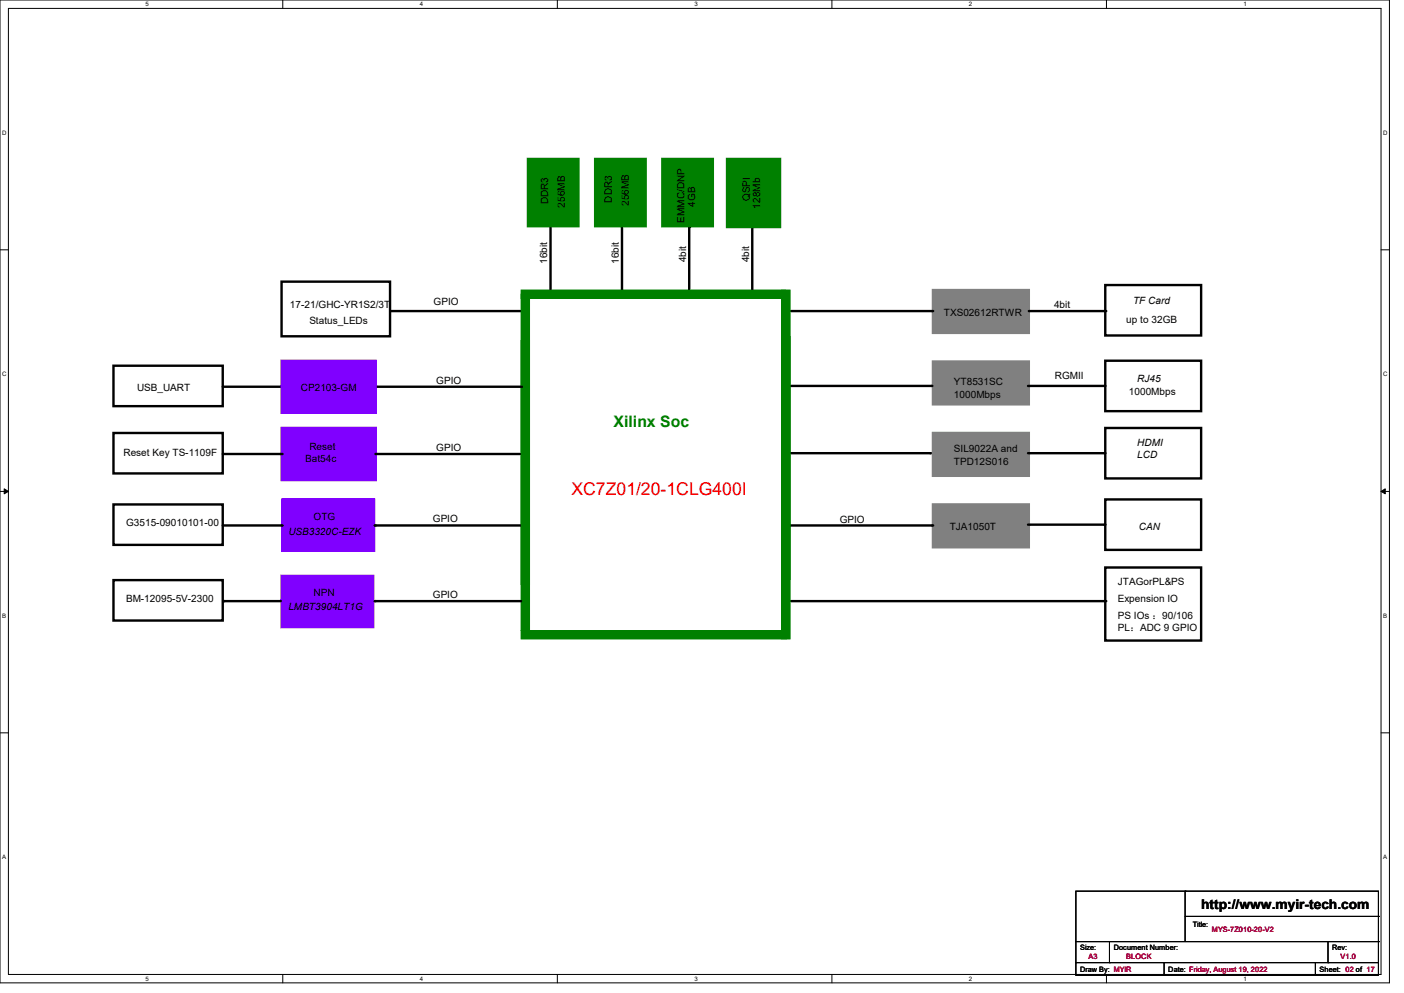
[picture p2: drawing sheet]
<svg xmlns="http://www.w3.org/2000/svg" width="297mm" height="210mm" viewBox="0 0 297 210" stroke-linecap="round" stroke-linejoin="round" font-family="sans-serif">
<g fill="none" stroke="#000" stroke-width=".21">
<path d="M0 0h293.9v207.9h-293.9zM1.8 1.8h290.3v204.3h-290.3zM59.8 0v1.8M117.9 0v1.8M176 0v1.8M234.1 0v1.8M0 52.8h1.8M292.1 52.8h1.8M0 103.9h1.8M.9 103.4l.9 .5-.9 .5zM292.1 103.9l.9-.5v1zM292.1 103.9h1.8"/>
<path d="M0 155h1.8M292.1 155h1.8M59.8 206.1v1.8M117.9 206.1v1.8M176 206.1v1.8M234.1 206.1v1.8"/>
</g>
<path d="M.9 103.4l.9 .5-.9 .5zM292.1 103.9l.9-.5v1z" fill="#000"/>
<path d="M110.2 72h1.8v61.3h-1.8z" fill-rule="evenodd" fill="#008000"/>
<path d="M110.2 72h1.8v61.3h-1.8z" fill="none" stroke="#008000" stroke-width=".21"/>
<path d="M233.8 60.3h20.3v10.7h-20.3z" fill="none" stroke="#000" stroke-width=".51"/>
<path d="M59.7 105.6h19.4v10.9h-19.4z" fill-rule="evenodd" fill="#8000ff"/>
<path d="M59.7 105.6h19.4v10.9h-19.4z" fill="none" stroke="#8000ff" stroke-width=".51"/>
<path d="M110.2 133.3h56v1.8h-56z" fill-rule="evenodd" fill="#008000"/>
<path d="M110.2 133.3h56v1.8h-56z" fill="none" stroke="#008000" stroke-width=".21"/>
<path d="M79.3 111.1h30.9" fill="none" stroke="#000" stroke-width=".51"/>
<circle cx="79.3" cy="111.1" r=".25" fill="#000"/>
<path d="M197.4 61.3h20.2v9.1h-20.2z" fill-rule="evenodd" fill="#808080"/>
<path d="M197.4 61.3h20.2v9.1h-20.2z" fill="none" stroke="#808080" stroke-width=".51"/>
<path d="M59.6 90.5h19.9v11h-19.9z" fill-rule="evenodd" fill="#8000ff"/>
<path d="M59.6 90.5h19.9v11h-19.9z" fill="none" stroke="#8000ff" stroke-width=".51"/>
<path d="M116.5 47.1v14.2M131.6 47.1v14.2M145.8 48v14.2M166.2 65.8h31M217.6 65.8h16.2M79.5 96h30.9" fill="none" stroke="#000" stroke-width=".51"/>
<g fill="#000">
<circle cx="116.5" cy="47.1" r=".25"/>
<circle cx="131.6" cy="47.1" r=".25"/>
<circle cx="145.8" cy="48" r=".25"/>
<circle cx="197.2" cy="65.8" r=".25"/>
<circle cx="233.8" cy="65.8" r=".25"/>
<circle cx="79.5" cy="96" r=".25"/>
</g>
<path d="M197.4 76.5h20.2v9h-20.2z" fill-rule="evenodd" fill="#808080"/>
<path d="M197.4 76.5h20.2v9h-20.2z" fill="none" stroke="#808080" stroke-width=".51"/>
<path d="M166.1 81.6h30.9M217.5 81.6h16.1M166.2 127.1h67.6M233.8 120h20.3v15.5h-20.3z" fill="none" stroke="#000" stroke-width=".51"/>
<g fill="#000">
<circle cx="197" cy="81.6" r=".25"/>
<circle cx="233.6" cy="81.6" r=".25"/>
<circle cx="233.8" cy="127.1" r=".25"/>
</g>
<path d="M140.1 33.6h10.7v14.2h-10.7z" fill-rule="evenodd" fill="#008000"/>
<path d="M140.1 33.6h10.7v14.2h-10.7z" fill="none" stroke="#008000" stroke-width=".51"/>
<path d="M125.9 33.6h10.7v14.2h-10.7z" fill-rule="evenodd" fill="#008000"/>
<path d="M125.9 33.6h10.7v14.2h-10.7z" fill="none" stroke="#008000" stroke-width=".51"/>
<path d="M111.7 33.6h10.6v14.2h-10.6z" fill-rule="evenodd" fill="#008000"/>
<path d="M111.7 33.6h10.6v14.2h-10.6z" fill="none" stroke="#008000" stroke-width=".51"/>
<path d="M159.1 48v14.2" fill="none" stroke="#000" stroke-width=".51"/>
<circle cx="159.1" cy="48" r=".25" fill="#000"/>
<path d="M153.8 33.6h11.2v14.4h-11.2z" fill-rule="evenodd" fill="#008000"/>
<path d="M153.8 33.6h11.2v14.4h-11.2z" fill="none" stroke="#008000" stroke-width=".51"/>
<path d="M165.9 95.8h30.9" fill="none" stroke="#000" stroke-width=".51"/>
<circle cx="196.8" cy="95.8" r=".25" fill="#000"/>
<path d="M197.4 91.6h20.2v9h-20.2z" fill-rule="evenodd" fill="#808080"/>
<path d="M197.4 91.6h20.2v9h-20.2z" fill="none" stroke="#808080" stroke-width=".51"/>
<path d="M59.6 59.6h22.9v11.5h-22.9zM82.7 65.8h27.5M217.5 95.8h16.1" fill="none" stroke="#000" stroke-width=".51"/>
<g fill="#000">
<circle cx="110.2" cy="65.8" r=".25"/>
<circle cx="233.6" cy="95.8" r=".25"/>
</g>
<path d="M110.2 62.2h1.8v61.4h-1.8z" fill-rule="evenodd" fill="#008000"/>
<path d="M110.2 62.2h1.8v61.4h-1.8z" fill="none" stroke="#008000" stroke-width=".21"/>
<path d="M197.4 106.7h20.2v9h-20.2z" fill-rule="evenodd" fill="#808080"/>
<path d="M197.4 106.7h20.2v9h-20.2z" fill="none" stroke="#808080" stroke-width=".51"/>
<path d="M59.6 121.8h19.4v10.8h-19.4z" fill-rule="evenodd" fill="#8000ff"/>
<path d="M59.6 121.8h19.4v10.8h-19.4z" fill="none" stroke="#8000ff" stroke-width=".51"/>
<path d="M24 91.6h23.1v8.5h-23.1zM47.1 81.8h12.5M47.1 96h12.5M79.5 81.8h30.9M47.3 127.1h12.1M79.3 127.1h30.9" fill="none" stroke="#000" stroke-width=".51"/>
<g fill="#000">
<circle cx="59.6" cy="81.8" r=".25"/>
<circle cx="59.6" cy="96" r=".25"/>
<circle cx="79.5" cy="81.8" r=".25"/>
<circle cx="47.3" cy="127.1" r=".25"/>
<circle cx="79.3" cy="127.1" r=".25"/>
</g>
<path d="M59.6 76.3h19.9v11h-19.9z" fill-rule="evenodd" fill="#8000ff"/>
<path d="M59.6 76.3h19.9v11h-19.9z" fill="none" stroke="#8000ff" stroke-width=".51"/>
<path d="M24 77.3h23.1v8.6h-23.1zM233.8 76.3h20.3v10.7h-20.3zM233.8 90.5h20.3v10.7h-20.3zM24 106.7h23.1v8.5h-23.1zM47.1 111.1h12.5M166.2 111.1h31M217.5 111h16.1M233.8 105.6h20.3v10.7h-20.3zM24 122.7h23.1v8.5h-23.1z" fill="none" stroke="#000" stroke-width=".51"/>
<g fill="#000">
<circle cx="59.6" cy="111.1" r=".25"/>
<circle cx="197.2" cy="111.1" r=".25"/>
<circle cx="233.6" cy="111" r=".25"/>
</g>
<path d="M165.4 71.1h1.7v64h-1.7z" fill-rule="evenodd" fill="#008000"/>
<path d="M165.4 71.1h1.7v64h-1.7z" fill="none" stroke="#008000" stroke-width=".21"/>
<path d="M165.4 61.3h1.7v61.4h-1.7z" fill-rule="evenodd" fill="#008000"/>
<path d="M165.4 61.3h1.7v61.4h-1.7z" fill="none" stroke="#008000" stroke-width=".21"/>
<path d="M110.2 61.3h56v1.8h-56z" fill-rule="evenodd" fill="#008000"/>
<path d="M110.2 61.3h56v1.8h-56z" fill="none" stroke="#008000" stroke-width=".21"/>
<g fill="none" stroke="#000" stroke-width=".21">
<path d="M227.6 188.5h64v17.7h-64zM227.6 199.1h64M234.7 199.1v4.5M250.7 188.5h.1M250.7 188.5v10.6M250.7 193.8h40.9M280.9 199.1v4.5M291.6 199.1h.1M291.6 193.8h.1M227.6 203.6h.1M227.6 203.6h64M234.7 203.6h.1"/>
<path d="M246.3 206.2h.1M246.3 203.6v2.6M278.3 206.2h.1M278.3 203.6v2.6M280.9 203.6h.1"/>
</g>
<text font-size="3.7" fill="#f00" x="120.9" y="104.7">XC7Z01/20-1CLG400I</text>
<text font-size="3.3" fill="#008000" x="129.8" y="90.3">Xilinx Soc</text>
<text font-size="2.8" x="254.1" y="192.2">http://www.myir-tech.com</text>
<g font-size="2.1">
<text x="116" y="43.2" transform="rotate(-90 116 43.2)">DDR3</text>
<text x="119.5" y="43.9" transform="rotate(-90 119.5 43.9)">256MB</text>
<text x="129.5" y="42.8" transform="rotate(-90 129.5 42.8)">DDR3</text>
<text x="133" y="43.6" transform="rotate(-90 133 43.6)">256MB</text>
<text x="144.8" y="47.1" transform="rotate(-90 144.8 47.1)">EMMC/DNP</text>
<text x="147.1" y="43.7" transform="rotate(-90 147.1 43.7)">4GB</text>
<text x="158.6" y="42.5" transform="rotate(-90 158.6 42.5)">QSPI</text>
<text x="160.8" y="44.1" transform="rotate(-90 160.8 44.1)">128Mb</text>
<text x="115.8" y="55.8" transform="rotate(-90 115.8 55.8)">16bit</text>
<text x="130.9" y="55.8" transform="rotate(-90 130.9 55.8)">16bit</text>
<text x="145.1" y="55.5" transform="rotate(-90 145.1 55.5)">4bit</text>
<text x="158.5" y="55.5" transform="rotate(-90 158.5 55.5)">4bit</text>
<text x="61.3" y="65.2">17-21/GHC-YR1S2/3T</text>
<text x="91.7" y="64.5">GPIO</text>
<text x="223" y="65.1">4bit</text>
<text x="239.7" y="64.3">TF Card</text>
<text x="65.4" y="68.5">Status_LEDs</text>
<text x="199.7" y="66.8">TXS02612RTWR</text>
<text x="238.3" y="68.3">up to 32GB</text>
<text x="29" y="82.7">USB_UART</text>
<text x="63.7" y="82.7">CP2103-GM</text>
<text x="92.3" y="81.2">GPIO</text>
<text x="201.8" y="81.4">YT8531SC</text>
<text x="223.1" y="80.2">RGMII</text>
<text x="238.8" y="83.6">1000Mbps</text>
<text x="240.6" y="80.7">RJ45</text>
<text x="201.8" y="84.1">1000Mbps</text>
<text x="65.4" y="95.1">Reset</text>
<text x="92.3" y="95.5">GPIO</text>
<text x="201.8" y="95.6">SIL9022A and</text>
<text x="240.6" y="94.2">HDMI</text>
<text x="26.1" y="96.5">Reset Key TS-1109F</text>
<text x="64.6" y="97.8">Bat54c</text>
<text x="201.8" y="98.3">TPD12S016</text>
<text x="240.6" y="96.9">LCD</text>
<text x="26.7" y="111.3">G3515-09010101-00</text>
<text x="61" y="113.1">USB3320C-EZK</text>
<text x="66.3" y="110.1">OTG</text>
<text x="91.6" y="110.4">GPIO</text>
<text x="177.6" y="110.6">GPIO</text>
<text x="200.9" y="112.2">TJA1050T</text>
<text x="240.9" y="112.2">CAN</text>
<text x="236.5" y="123.7">JTAGorPL&amp;PS</text>
<text x="26.7" y="127.3">BM-12095-5V-2300</text>
<text x="61" y="129.1">LMBT3904LT1G</text>
<text x="66.3" y="126.1">NPN</text>
<text x="91.6" y="126.4">GPIO</text>
<text x="236.5" y="127.3">Expension IO</text>
<text x="236.5" y="130.9">PS IOs ：90/106</text>
<text x="236.5" y="133.5">PL：ADC 9 GPIO</text>
</g>
<g font-size="1.6">
<text x="252.3" y="196.1">Title:</text>
<text x="228.5" y="200.9">Size:</text>
<text x="235.6" y="200.9">Document Number:</text>
<text x="281.8" y="200.9">Rev:</text>
<text x="228.5" y="205.6">Draw By: MYIR</text>
<text x="247.1" y="205.6">Date: Friday, August 19, 2022</text>
<text x="279.1" y="205.6">Sheet: 02 of 17</text>
</g>
<g font-size="1.6" fill="#800000">
<text x="256.4" y="197.2">MYS-7Z010-20-V2</text>
<text x="230.3" y="202.9">A3</text>
<text x="238.3" y="202.9">BLOCK</text>
<text x="283.6" y="202.9">V1.0</text>
</g>
<g font-size="1.3">
<text x="30.8" y="1.3">5</text>
<text x="88.8" y="1.3">4</text>
<text x="146.9" y="1.3">3</text>
<text x="205" y="1.3">2</text>
<text x="263.1" y="1.3">1</text>
<text x=".5" y="28.4">D</text>
<text x="292.6" y="28.4">D</text>
<text x=".5" y="79.5">C</text>
<text x="292.6" y="79.5">C</text>
<text x=".5" y="130.6">B</text>
<text x="292.6" y="130.6">B</text>
<text x=".5" y="181.7">A</text>
<text x="292.6" y="181.7">A</text>
<text x="30.8" y="207.4">5</text>
<text x="88.8" y="207.4">4</text>
<text x="146.9" y="207.4">3</text>
<text x="205" y="207.4">2</text>
<text x="263.1" y="207.4">1</text>
</g>
</svg>
